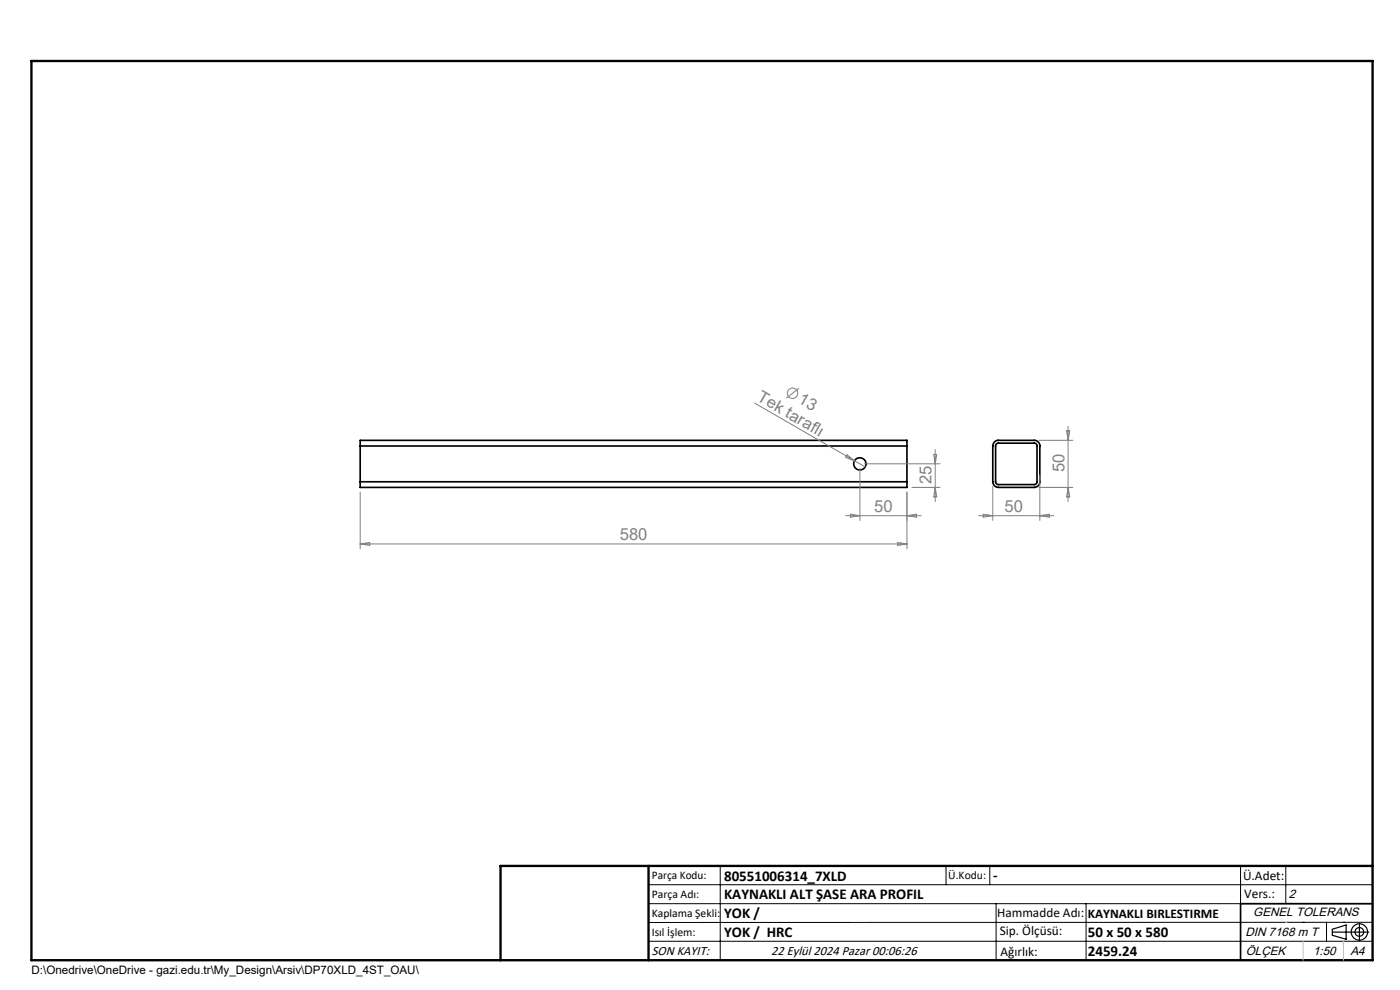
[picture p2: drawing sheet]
<svg xmlns="http://www.w3.org/2000/svg" width="297mm" height="210mm" viewBox="0 0 297 210" stroke-linecap="round" stroke-linejoin="round" font-family="sans-serif">
<g fill="none" stroke="#000" stroke-width=".35">
<path d="M76.4 94.6v-1.2h116v1.2M76.4 94.6h116M76.4 94.6v7.6M192.4 94.6v7.6M211 93.8l.6-.4h7.8a1.2 1.2 0 0 1 1.2 1.2v7.6a1.2 1.2 0 0 1-1.2 1.2h-7.6a1.2 1.2 0 0 1-1.2-1.2v-7.6zM211.4 94.2l.3-.2h7.7a.6 .6 0 0 1 .6 .6v7.6a.6 .6 0 0 1-.6 .6h-7.6a.6 .6 0 0 1-.6-.6v-7.7zM76.4 102.2v1.2h116v-1.2M76.4 102.2h116M291.2 191.7h-28v12"/>
<circle cx="182.4" cy="98.4" r="1.31"/>
</g>
<g fill="none" stroke="#808080" stroke-width=".21">
<path d="M160.1 85.5l23.5 13.6M169.5 82.4l-2.7 2.1M179.7 96.5l1.6 1.2-1.9-.7zM182.4 99.4v11M183.4 98.4h16M198.1 96.4h.6l-.3 2zM198.4 95.4v11M220.4 93.4h7.2M226.3 91.4h.6l-.3 2zM226.6 90.4v16M76.4 104.4v12M76.4 115.4h116"/>
<path d="M76.4 115.4l2-.3v.6zM179.4 109.4h16M180.4 109.1l2 .3-2 .3zM190.4 115.1l2 .3-2 .3zM192.4 104.4v12M192.4 109.4l2-.3v.6zM193.4 103.4h6M198.4 103.4l.3 2h-.6zM207.6 109.4h16M208.6 109.1l2 .3-2 .3zM210.6 103.2v7.2M220.4 103.4h7.2"/>
<path d="M220.6 100.7v9.7M220.6 109.4l2-.3v.6zM226.6 103.4l.3 2h-.6z"/>
<circle cx="168.1" cy="83.4" r="1.11"/>
</g>
<g fill="none" stroke="#000" stroke-width=".25">
<path d="M282.6 197.7h7.8M282.6 197.1l3-.9v3l-3-.8zM288.4 195.8v3.8M106.2 203.7h185"/>
<circle cx="288.4" cy="197.7" r="1.74"/>
<circle cx="288.4" cy="197.7" r=".93"/>
</g>
<g fill="none" stroke="#000" stroke-width=".21">
<path d="M137.6 187.7h153.6M137.6 191.7h153.6M137.6 199.7h153.6M152.8 183.7v20M200.7 183.7v4M210 183.7v4M211.3 191.7v12M230.4 191.7v12M263.2 183.7v20M272.8 183.7v8M276.4 195.6h.1M281.4 195.6v4.1"/>
<path d="M285 195.6h.1M291.2 195.6l-153.6 .1"/>
</g>
<path d="M6.7 12.9h284.5v190.8h-284.5zM137.6 183.7v20M291.2 183.7h-185v20" fill="none" stroke="#000" stroke-width=".5"/>
<path d="M276.4 199.7v4M285 199.7v4" fill="none" stroke="#c0c0c0" stroke-width=".21"/>
<path d="M272.8 195.6h.1" fill="none" stroke="#c0c0c0" stroke-width=".25"/>
<g font-size="3.5" fill="#808080">
<text x="160.4" y="84.9" transform="rotate(30 160.4 84.9)">Tek taraflı</text>
<text x="169.1" y="85.3" transform="rotate(30 169.1 85.3)">13</text>
<text x="225.8" y="100.1" transform="rotate(-90 225.8 100.1)">50</text>
<text x="197.6" y="102.7" transform="rotate(-90 197.6 102.7)">25</text>
<text x="185.5" y="108.6">50</text>
<text x="213.1" y="108.6">50</text>
<text x="131.5" y="114.6">580</text>
</g>
<g font-size="3.2">
<text x="153.6" y="186.8">80551006314_7XLD</text>
<text x="153.6" y="190.8">KAYNAKLI ALT ŞASE ARA PROFIL</text>
<text x="210.7" y="186.6">-</text>
<text x="153.6" y="194.8">YOK /</text>
<text x="153.6" y="198.8">YOK / HRC</text>
<text x="230.8" y="198.7">50 x 50 x 580</text>
<text x="230.8" y="202.8">2459.24</text>
</g>
<g font-size="2.8">
<text x="263.7" y="186.7">Ü.Adet:</text>
<text x="263.9" y="190.5">Vers.:</text>
<text x="211.5" y="194.5">Hammadde Adı:</text>
<text x="230.8" y="194.7">KAYNAKLI BIRLESTIRME</text>
<text x="138.3" y="202.6">SON KAYIT:</text>
<text x="163.6" y="202.6">22 Eylül 2024 Pazar 00:06:26</text>
<text x="212.1" y="198.4">Sip. Ölçüsü:</text>
<text x="212.2" y="202.7">Ağırlık:</text>
</g>
<g font-size="2.6">
<text x="273.4" y="190.4">2</text>
<text x="265.9" y="194.4">GENEL TOLERANS</text>
<text x="264.2" y="198.5">DIN 7168 m T</text>
<text x="264.3" y="202.6">ÖLÇEK</text>
<text x="278.5" y="202.6">1:50</text>
<text x="286.5" y="202.6">A4</text>
</g>
<g font-size="2.5">
<text x="138.3" y="186.4">Parça Kodu:</text>
<text x="138.3" y="190.5">Parça Adı:</text>
<text x="201.2" y="186.5">Ü.Kodu:</text>
<text x="138.3" y="194.5">Kaplama Şekli:</text>
<text x="138.3" y="198.6">Isıl İşlem:</text>
<text x="6.7" y="206.7">D:\Onedrive\OneDrive - gazi.edu.tr\My_Design\Arsiv\DP70XLD_4ST_OAU\</text>
</g>
</svg>
